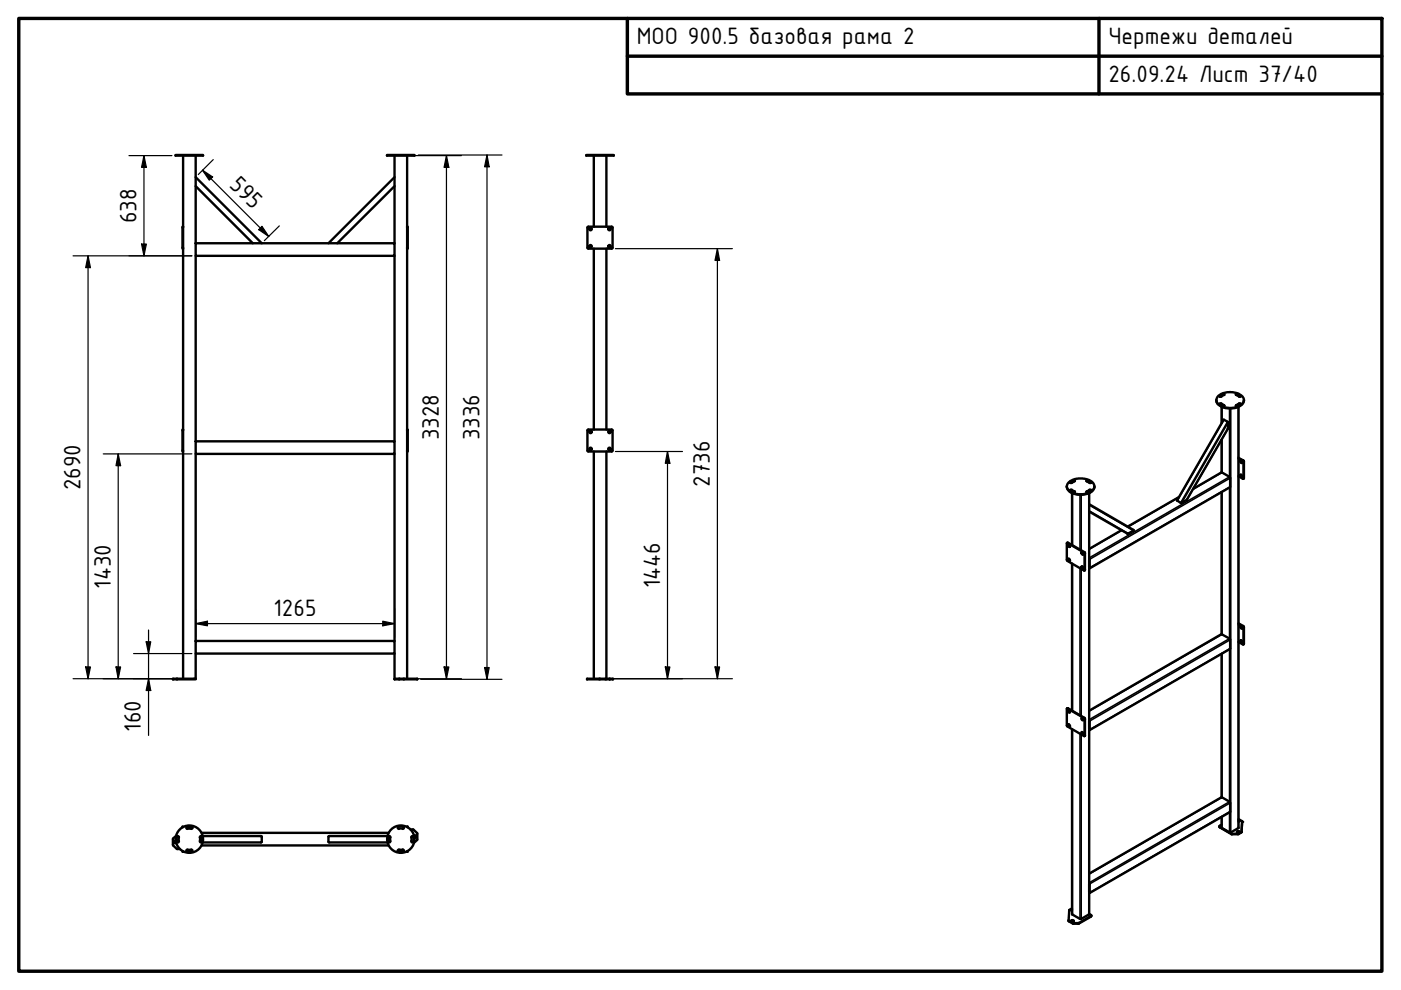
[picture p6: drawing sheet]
<svg xmlns="http://www.w3.org/2000/svg" width="297mm" height="210mm" viewBox="0 0 297 210" stroke-linecap="round" stroke-linejoin="round" font-family="sans-serif">
<!-- layer: Visible (ISO) -->
<g fill="none" stroke="#000" stroke-width=".51">
<path d="M37.2 32.9h5.9v.1h-5.9zM38.8 33v62.7h-.1v-4.6h.1M41.5 33v18.6M41.5 39.5l12.1 12.1M41.5 37.6l14 14M82 32.9h5.9v.1h-5.9zM83.7 33v18.6M83.7 39.5l-12.2 12.1M83.7 37.6l-14.1 14M86.3 33v58.1M124.3 32.9h5.8v.1h-5.8zM125.9 33v15.1"/>
<path d="M128.6 33v15.1M38.8 48.1h-.1v4.6h.1M41.5 51.6h42.2v2.6h-42.2zM41.5 54.2v39.4M83.7 54.2v39.4M86.3 48.1h.1v4.6h-.1M124.7 48.1l-.2 .2v4.2l.2 .2M124.8 48.1h4.9M124.8 52.7h4.9M125.9 52.7v38.4M128.6 52.7v38.4M129.7 48.1l.2 .2v4.2l-.2 .2"/>
<path d="M38.8 95.7v48.2M41.5 93.6h42.2v2.6h-42.2zM41.5 96.2v39.7M83.7 96.2v39.7M86.3 95.7h.1v-4.6h-.1v52.8M124.5 91.2v4.3l.2 .2M124.7 91.1l-.2 .2M124.8 95.7h4.9M124.8 91.1h4.9M125.9 95.7v48.2M128.6 95.7v48.2M129.7 91.1l.2 .2"/>
<path d="M129.9 91.2v4.3l-.2 .2M257.9 84.8a2.31 2.31 0 0 0 2.6 1.8 2.89 2.89 0 0 0 3.2-1.6v-.2M258.3 83.9a4 4 0 0 1 5.3 .4 1.51 1.51 0 0 1-1.3 2 4 4 0 0 1-4.3-1l-.1-.6zM258.6 84l.6-.5 .4 .1-.6 .5h-.3zM258.6 85.7a.84 .84 0 0 1 .9 .3h.1M258.6 85.5h.3l.7 .5-.3 .1-.3-.1-.4-.3zM259 85.7v.3M259 86.2v3.5M259 93.2v7M259.4 89l.9 .5v1.4l-8.6 15-1.4 .7-.7-.5zM259.6 83.7l-.3-.1-.7 .4M262 83.6l.3-.1 .8 .5-.4 .1z"/>
<path d="M262 83.7l.3-.1 .8 .4M262.1 85.9l.6-.4 .4 .1-.8 .5h-.2zM262.6 86.2v89.4l-1.7 .9-1.9-.9v-2.4M262.6 97.2l1.1 .7v3.5l-.2 .1-.9-.5M262.6 97.1l1.1 .7v3.6l-.1 .1M262.6 85.7v.3M263 97.7h.1a.24 .24 0 0 1 .2 .1 .24 .24 0 0 1-.1 .3l-.2-.2zM263.1 85.7l-.3-.1-.8 .4M263.1 97.6v.3l.3 .2M226.2 103.1a2.21 2.21 0 0 0 2.4 1.8 3.2 3.2 0 0 0 3.4-1.3v-.5M226.2 115.2l3.7 2v3.8l-3.7-2.2zM226.2 115.1h.2l3.6 2.1v3.7l-.1 .1"/>
<path d="M226.5 118.5a.28 .28 0 0 1 .3 .1 .28 .28 0 0 1-.1 .4l-.2-.2zM226.5 115.5a.24 .24 0 0 1 .4 .1 .24 .24 0 0 1-.3 .3zM226.5 102.3a4.1 4.1 0 0 1 5.3 .2 1.5 1.5 0 0 1-1.4 2.1 3.5 3.5 0 0 1-4.2-1.2v-.4zM226.6 118.5l.2 .4M226.6 115.5v.2l.2 .2M226.9 102.2l.6-.4 .4 .1v.1a.9 .9 0 0 1-1 .3zM226.9 103.9a.96 .96 0 0 1 1 .4l-.4 .1zM226.9 104l.3-.1 .7 .5M227.3 104v.3M227.3 104.5v11.1M227.3 119.5v31.2M227.9 102l-.2-.1-.8 .4"/>
<path d="M229.3 117.1a.25 .25 0 0 1 .3 .2 .25 .25 0 0 1-.1 .3zM229.4 117.1l.1 .4 .2 .1M230.3 101.9h.5a.4 .4 0 0 1 .5 .5h-.3zM230.3 102l.2-.1 .9 .4M230.4 104.2l.7-.4 .2 .1a.8 .8 0 0 1-1 .4zM230.9 104.5v89.3l-1.7 1h-.2l-1.7-1v-39.2M230.9 118.4v2.1M230.9 118.5h.1M230.9 106.9l9.5 5.6-1.3 .7-8.2-4.7M230.9 104v.3M231.4 104l-.4-.1-.7 .5M237.8 112.4l-6.9 4"/>
<path d="M250 105.4l-10.9 6.2M253 103.6l6-3.4 1.8 1.1v2l-29.8 17.2M259 104.3v30.2M263 100.7a.24 .24 0 0 1 .3 .1 .24 .24 0 0 1-.2 .3zM263.1 100.6v.3l.3 .2M41.5 135.9h42.2v2.7h-42.2zM41.5 138.6v5.3M83.7 138.6v5.3M229.3 120.1a.25 .25 0 0 1 .3 .2 .25 .25 0 0 1-.1 .3zM229.4 120.1v.2l.3 .2M259 138.6v30.5M262.6 132.2l1.1 .7v3.6l-.1 .1"/>
<path d="M262.6 132.3l1.1 .7v3.6h-.2l-.9-.5M263 132.8a.24 .24 0 0 1 .3 .1 .24 .24 0 0 1-.2 .3zM263.1 135.7v.3l.3 .2M263.1 132.8v.3l.3 .1M36.7 143.9h4.8v.1h-4.8zM83.7 143.9h4.8v.1h-4.8zM124.5 143.9h5.5v.1h-5.5zM129.2 143.9l.1 .1M226.2 150.3l3.7 2 .1 3.8-3.8-2.2zM226.2 150.2h.2l3.6 2.1v3.7l-.1 .1M226.5 150.6a.24 .24 0 0 1 .3 .2 .24 .24 0 0 1-.2 .3zM226.5 153.6a.25 .25 0 0 1 .3 .1 .25 .25 0 0 1-.1 .4z"/>
<path d="M226.6 150.6v.2l.2 .2M226.6 153.6v.2l.2 .2M229.3 155.3a.22 .22 0 0 1 .3 .1 .22 .22 0 0 1-.2 .3zM229.4 152.2a.26 .26 0 0 1 .3 .2 .26 .26 0 0 1-.2 .3l-.2-.3zM229.4 152.2v.3l.3 .2M229.4 155.2l.1 .4 .2 .1M230.9 150.7l28.1-16.2 1.8 1v2.1l-29.8 17.2M230.9 152.7v2.1M230.9 152.8h.1M36.7 179.3l.9 .7M36.7 177.8v1.4M37.2 178.3h-.1l-.2 .3 .3 .2 .1-.1"/>
<path d="M37.3 177.2l-.6 .6M37.5 177.5l.2-.2 .2 .2M37.5 177.5v.9M37.9 177.5v.8M37.9 178.3l-.2 .3-.2-.2M38.8 175.4l-.1-.1v.1M39.5 175.4l1.1-.1 .2 .2-.1 .2h-.9h-.2zM40.3 175.7l-.3-.3-.3 .3M40.6 175.3l.2 .2M42.4 178.3l.2 .3 .2-.2M42.8 179.3h39.6M42.8 176.6h39.6"/>
<path d="M42.8 177.5v.9M42.8 177.5l-.1-.2-.3 .1v.9M43 177.3h12.4l.1 .1v1.1l-.1 .1h-12.4M82.1 177.3h-12.5v1.2l.2 .1h12.3M82.8 178.3v-.8l-.2-.2a.57 .57 0 0 0-.3 .8v.3M82.8 178.3l-.2 .3-.3-.2M84.4 175.4l.4-.2a.56 .56 0 0 1 .8 .3l-.1 .2h-.9h-.2zM86.3 175.4l.1-.1v.1M87 175.9h.6l.9 .9M87.2 178.3l.2 .3 .3-.2M87.6 177.5v.9M87.7 177.5l-.1-.2-.4 .1v.9"/>
<path d="M87.8 177.2l.2-.1 .3 .2-.2 .3h-.2M88.5 176.8v1.2l-.7 .7M262.3 176.4l.2-.1 .3 .1M262.3 176.2h.2a.2 .2 0 0 1 .2 0 .2 .2 0 0 1 0 .3 .2 .2 0 0 1-.2 0l-.2-.1zM262.6 173.7l.8 .5M262.6 174l.2 .1M262.6 173.9l.2 .1v.1l-.2 .1M263.4 174.2l-.2 2.2-.6 .4h-1.4l-2.5-1.4-.2-.3 .5-.2M263.4 174.2l-.2 2.3-.6 .4h-1.5l-2.5-1.5-.1-.2M37.6 180h.5M38.7 180.5v.1l.1-.1M39.6 180.2l.9-.1 .3 .2-.2 .3h-.9l-.2-.1z"/>
<path d="M84.3 180.4l.2 .2M84.4 180.2h1.1l.1 .3-.5 .1a.57 .57 0 0 1-.8-.3zM85.4 180.2l-.2 .3-.3-.3M86.4 180.5v.1l-.1-.1M227.1 195.3h.6M227.2 195.1h.1a.22 .22 0 0 1 .3 0 .22 .22 0 0 1 0 .4 .22 .22 0 0 1-.4-.1l-.1-.1zM227.3 192.9l-.2 .1M227.3 192.8l-.2 .1 .2 .2M227.3 192.6l-.6 .3-.1 2.2M230.9 189.2v.1M230.9 185.2l28.1-16.1 1.8 1v2.1l-29.8 17.2M230.9 187.3v2.1"/>
<path d="M230.9 187.3v.1M230.9 193.8l.4 .2 .1 .2-2.7 1.5h-1.2l-.9-.6M231.4 194.1l-.1 .3-2.7 1.4h-1.1l-.9-.5v-.2"/>
<circle cx="125.2" cy="48.5" r=".28"/>
<circle cx="125.2" cy="52.2" r=".28"/>
<circle cx="129.2" cy="52.2" r=".28"/>
<circle cx="129.2" cy="48.5" r=".28"/>
<circle cx="125.2" cy="95.2" r=".28"/>
<circle cx="125.2" cy="91.6" r=".28"/>
<circle cx="129.2" cy="91.6" r=".28"/>
<circle cx="129.2" cy="95.2" r=".28"/>
<circle cx="263.2" cy="136" r=".24"/>
<circle cx="40.2" cy="177.9" r="2.9"/>
<circle cx="85" cy="177.9" r="2.9"/>
</g>
<!-- layer: Visible Narrow (ISO) -->
<g fill="none" stroke="#000" stroke-width=".34">
<path d="M258.6 83.9v.1M259 85.6v.1M259.1 85.8v.2M259.1 86.3v3.3M259.1 93.1v7.1l-6.2 3.5M259.2 83.5v.2M259.5 85.9v.1M259.5 89l-9.9 17.1M260.3 89.4l-10 17.2M260.3 90.9l-8.7 15.1M260.3 89.6l-9.7 17M260.7 86.6v14.5l-29.8 17.2"/>
<path d="M260.9 86.6v89.9M262.1 85.9v.1M262.3 83.5v.2M262.6 85.8v.2M262.6 86.3v89.3M262.7 85.6v.1M263 83.9v.1M263.6 97.6l-.1 .1M263.7 97.9h.1M226.4 115.1h-.1M226.9 102.2v.1M227.2 103.9v.1"/>
<path d="M227.4 104.1v.2M227.4 104.6v11M227.4 119.5v31.2M227.5 101.8v.2M227.8 104.2v.1M229 104.9v11.7M229.2 104.9v11.8M229.9 117.1l-.1 .1M230 117.3v.1M230.4 104.2v.1M230.7 101.8v.2M230.8 104.1v.2"/>
<path d="M230.8 104.6v89.3M230.9 108.3l8.3 4.8M230.9 107.1l9.4 5.4M231 103.9v.1M231.3 102.2v.1M237.8 112.5l-6.9 3.9M249.9 105.5l-10.7 6.2M259.1 104.3v30.2l-28.2 16.3M260.7 103.3v32.1l-29.8 17.2M260.8 103.2l-29.8 17.2M260.8 101.4l-29.8 17.2M263.7 101.4h.1"/>
<path d="M229 120.5v31.2M229.2 120.6v31.2M230 120.8v.1M259.1 138.6v30.5l-28.2 16.2M260.7 137.6v32.4l-29.8 17.2M260.8 137.5l-29.8 17.2M260.8 135.7l-29.8 17.2M263.6 132.7l-.1 .1M263.7 133h.1M263.7 136.5h.1M226.4 150.2h-.1M227.4 154.7v39.2"/>
<path d="M229 155.5v39.3M229.2 155.7v39.1M229.9 152.2h-.1M230 155.9v.1M230 152.5h.1M258.7 175.4h.1M259.1 173.2v2.4M260.7 172.2v4.3M260.8 172.1l-29.8 17.2M260.8 170.2l-29.8 17.2M261.1 176.8v.1M261.2 176.8v.1"/>
<path d="M262.5 176.8v.1M262.6 176.8h.1M263.2 176.4v.1M263.2 176.3v.1M263.4 174.2v.1M226.6 195.2v.1M227.5 195.7v.1M227.6 195.7v.1M228.6 195.7v.1M228.8 195.7v.1M230.9 187.4h.1M231.3 194.2v.2"/>
</g>
<g fill="#000">
<circle cx="230.9" cy="118.5" r=".17"/>
<circle cx="230.9" cy="120.4" r=".17"/>
<circle cx="230.9" cy="154.7" r=".17"/>
<circle cx="230.9" cy="152.8" r=".17"/>
<circle cx="230.9" cy="189.2" r=".17"/>
</g>
<!-- layer: Visible (ISO) -->
<g fill="#000">
<circle cx="230.9" cy="120.4" r=".25"/>
<circle cx="230.9" cy="154.7" r=".25"/>
<circle cx="263.4" cy="174.3" r=".25"/>
</g>
<!-- layer: Border (ISO) -->
<path d="M4 3.9h289v202h-289zM133 3.9v16h160M133 11.9h160M233 3.9v16" fill="none" stroke="#000" stroke-width=".72"/>
<!-- layer: Dimension (ISO) -->
<g fill="none" stroke="#000" stroke-width=".25">
<path d="M27.3 33h9.1M30.5 33l.5 2.5h-1zM30.5 33v21.2M42.9 36.1l2.2 1.4-.7 .7zM42.9 36.1l14.1 14M45.2 33.8l-3.2 3.2M87.1 33h10.7M88.7 32.9h17.7M94.7 33l.5 2.5h-1.1zM94.7 33v110.9M103.3 32.9l.4 2.5h-1zM103.3 32.9v111.1"/>
<path d="M15.5 54.2h25.2M18.7 54.2l.5 2.5h-1zM18.7 54.2v89.7M30 51.7h1l-.5 2.5zM55.5 48l1.5 2.1-2.1-1.4zM59.2 47.9l-3.2 3.1M130.5 52.7h24.8M152.1 52.7l.5 2.5h-1zM152.1 52.7v91.2M21.9 96.2h18.8M25.1 96.2l.5 2.5h-1zM25.1 96.2v47.7"/>
<path d="M130.5 95.7h14.2M141.5 95.7l.5 2.5h-.9zM141.5 95.7v48.2M28.3 138.6h12.4M31 136.1h1l-.5 2.5zM31.5 133.6v22.3M41.5 132.2l2.5-.5v1zM41.5 132.2h42.2M41.5 129v6.1M81.2 131.7l2.5 .5-2.5 .5zM83.7 129v6.1M15.5 143.9h21.3"/>
<path d="M18.2 141.4h1l-.5 2.5zM24.6 141.4h1l-.5 2.5zM31.5 143.9l.5 2.5h-1zM87.1 143.9h10.7M89.2 144h17.2M94.1 141.4h1.1l-.5 2.5zM102.7 141.5h1l-.4 2.5zM129.2 143.9h26.1M141.1 141.4h.9l-.5 2.5zM151.6 141.4h1l-.5 2.5z"/>
</g>
<g fill="#000">
<path d="M30.5 33l.5 2.5h-1zM42.9 36.1l2.2 1.4-.7 .7zM94.7 33l.5 2.5h-1.1zM103.3 32.9l.4 2.5h-1zM18.7 54.2l.5 2.5h-1zM30 51.7h1l-.5 2.5zM55.5 48l1.5 2.1-2.1-1.4zM152.1 52.7l.5 2.5h-1zM25.1 96.2l.5 2.5h-1zM141.5 95.7l.5 2.5h-.9zM31 136.1h1l-.5 2.5zM41.5 132.2l2.5-.5v1z"/>
<path d="M81.2 131.7l2.5 .5-2.5 .5zM18.2 141.4h1l-.5 2.5zM24.6 141.4h1l-.5 2.5zM31.5 143.9l.5 2.5h-1zM94.1 141.4h1.1l-.5 2.5zM102.7 141.5h1l-.4 2.5zM141.1 141.4h.9l-.5 2.5zM151.6 141.4h1l-.5 2.5z"/>
</g>
<g font-size="5.4">
<text x="135" y="9.3">МОО 900.5 базовая рама 2</text>
<text x="235" y="9.4">Чертежи деталей</text>
<text x="235" y="17.4">26.09.24 Лист 37/40</text>
<text x="48.5" y="39.4" transform="rotate(45 48.5 39.4)">595</text>
<text x="28.9" y="47.3" transform="rotate(-90 28.9 47.3)">638</text>
<text x="93" y="93.4" transform="rotate(-90 93 93.4)">3328</text>
<text x="101.6" y="93.4" transform="rotate(-90 101.6 93.4)">3336</text>
<text x="17.1" y="104" transform="rotate(-90 17.1 104)">2690</text>
<text x="150.5" y="103.2" transform="rotate(-90 150.5 103.2)">2736</text>
<text x="23.5" y="124.8" transform="rotate(-90 23.5 124.8)">1430</text>
<text x="140" y="124.7" transform="rotate(-90 140 124.7)">1446</text>
<text x="58" y="130.6">1265</text>
<text x="29.9" y="155.1" transform="rotate(-90 29.9 155.1)">160</text>
</g>
</svg>
